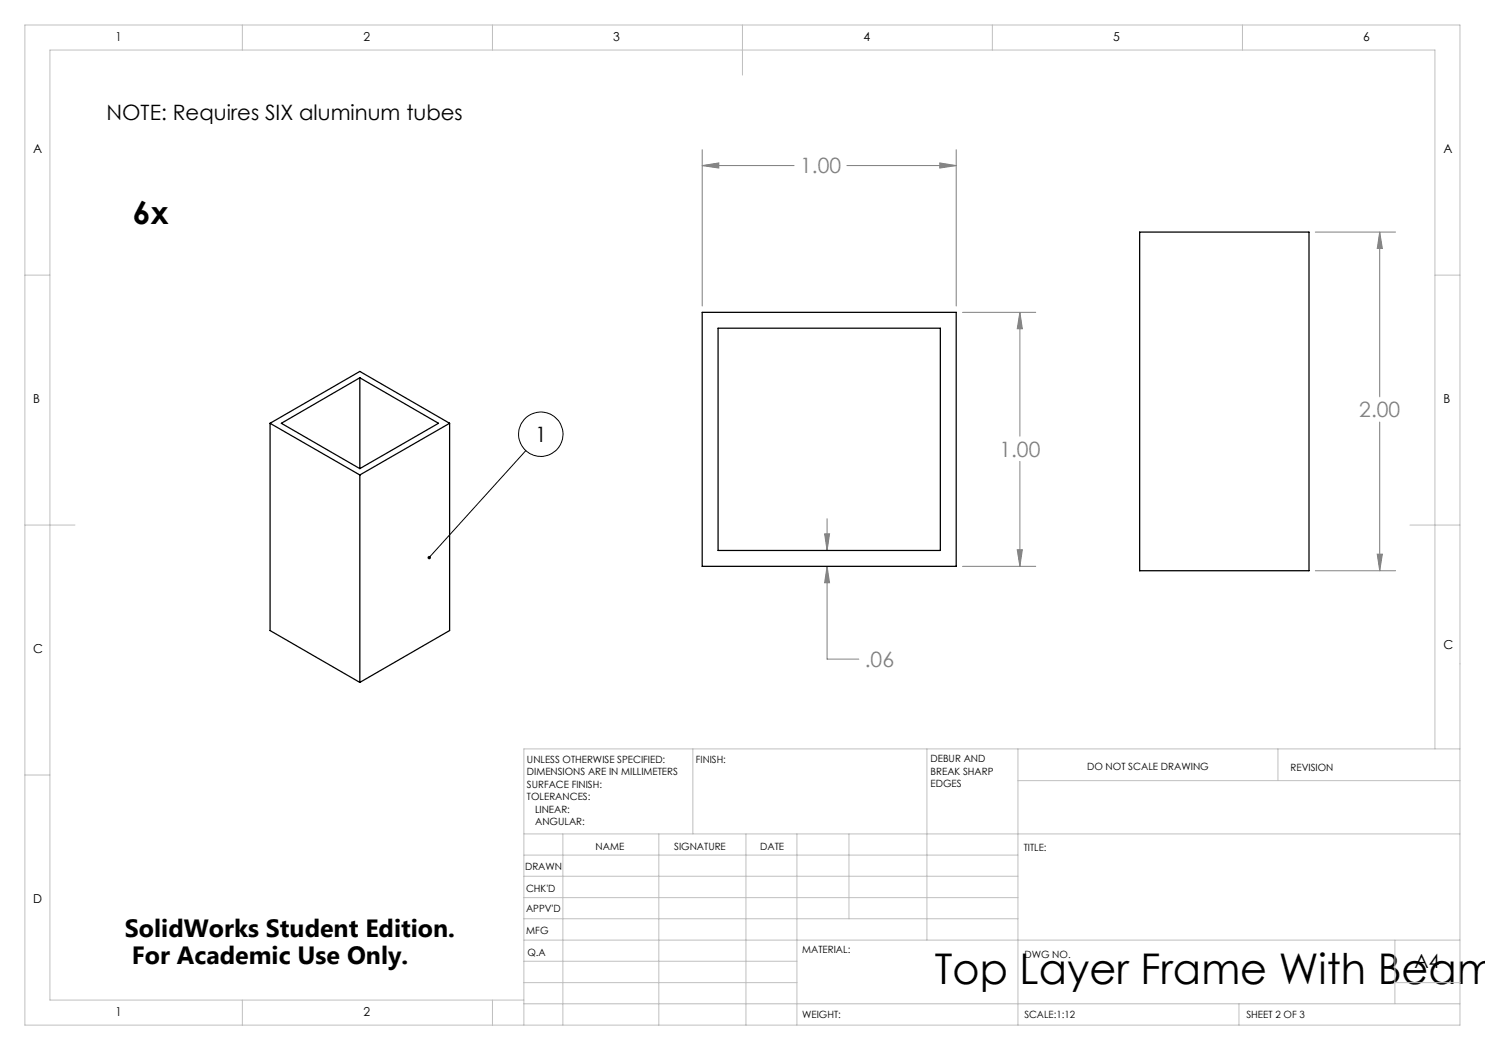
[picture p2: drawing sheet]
<svg xmlns="http://www.w3.org/2000/svg" width="297mm" height="210mm" viewBox="0 0 297 210" stroke-linecap="round" stroke-linejoin="round" font-family="sans-serif">
<g fill="none" stroke="#000" stroke-width=".2">
<path d="M105.2 90.1l-19.4 21.4"/>
<circle cx="108.2" cy="86.8" r="4.4"/>
</g>
<g fill="none" stroke="#808080" stroke-width=".2">
<path d="M140.4 33.1l3.4-.5v1zM140.4 29.9v31.3M140.4 33.1h18.4M169.4 33.1h21.8M188 32.6l3.2 .5-3.2 .5zM191.2 29.9v31.3M263.1 46.4h16M275.9 46.4l.6 3.3h-1.1zM275.9 46.4v33M192.5 62.5h14.7M204 62.5l.5 3.2h-1.1zM204 62.5v24.7"/>
<path d="M204 92.3v21M275.9 84.4v29.8M164.9 106.8h1l-.5 3.3zM165.4 113.3l.5 3.2h-1zM165.4 113.3v18.5h6.4M165.4 103.7v6.4M192.5 113.3h14.7M203.4 110h1.1l-.5 3.3zM263.1 114.2h16M275.4 110.8h1.1l-.6 3.4z"/>
</g>
<g fill="none" stroke="#c0c0c0" stroke-width=".2">
<path d="M5 5h287v200h-287zM48.5 5v5M98.5 5v5M148.5 5v10M198.5 5v5M248.5 5v5M5 55h5M287 55h5M5 105h10M282 105h10M5 155h5M138.6 149.8v17"/>
<path d="M185.4 149.8v38.2M203.6 149.8v55.2M203.6 156.1h88.4M255.6 149.8v6.3M287 149.8v-139.8h-277v190h94.8M292 149.8h-187.2v55.2M104.8 166.8h187.2M104.8 179.5h98.8M104.8 175.3h98.8M104.8 171h98.8M112.6 166.8v38.2M131.8 166.8v38.2"/>
<path d="M149.2 166.8v38.2M159.4 166.8v38.2M169.8 166.8v17M104.8 183.8h98.8M104.8 196.5h54.6M104.8 192.3h54.6M104.8 188h187.2M279 196.5h13M279 188v12.8M48.5 200v5M98.5 200v5M104.8 200.8h187.2"/>
<path d="M247.8 200.8v4.2"/>
</g>
<path d="M85.6 111.3a.34 .34 0 0 1 .5-.1 .34 .34 0 0 1 0 .5 .34 .34 0 0 1-.5 .1l.2-.3-.3 .2z" fill="#000"/>
<path d="M188 32.6l3.2 .5-3.2 .5zM140.4 33.1l3.4-.5v1zM203.4 110h1.1l-.5 3.3zM204 62.5l.5 3.2h-1.1zM164.9 106.8h1l-.5 3.3zM165.4 113.3l.5 3.2h-1zM275.9 46.4l.6 3.3h-1.1zM275.4 110.8h1.1l-.6 3.4z" fill="#808080"/>
<path d="M227.9 46.4h33.9v67.8h-33.9zM72 75.6l-15.7 9.1 15.7 9M72 75.6l15.7 9.1-15.7 9M72 75.6v18.1M140.4 62.5h50.8v50.8h-50.8zM143.6 65.6h44.5v44.5h-44.5zM54 84.7l18-10.4 17.9 10.4M54 84.7l18 10.3M54 84.7v41.4l18 10.4M72 95v41.5M89.9 84.7l-17.9 10.3M89.9 84.7v41.4l-17.9 10.4" fill="none" stroke="#000" stroke-width=".25"/>
<text font-size="8.5" x="187" y="196.7">Top Layer Frame With Beam</text>
<text font-size="6.3" x="26.6" y="44.8">6x</text>
<g font-size="5">
<text x="25" y="187.4">SolidWorks Student Edition.</text>
<text x="26.4" y="192.9">For Academic Use Only.</text>
</g>
<g font-size="4.2">
<text x="21.3" y="24.1">NOTE: Requires SIX aluminum tubes</text>
<text x="107" y="88.3">1</text>
</g>
<g font-size="4.2" fill="#808080">
<text x="160" y="34.7">1.00</text>
<text x="271.9" y="83.5">2.00</text>
<text x="199.9" y="91.3">1.00</text>
<text x="173" y="133.4">.06</text>
</g>
<text font-size="3.9" x="282.9" y="193.6">A4</text>
<g font-size="2.5">
<text x="23.1" y="8.2">1</text>
<text x="72.7" y="8.2">2</text>
<text x="122.7" y="8.2">3</text>
<text x="172.7" y="8.2">4</text>
<text x="222.7" y="8.2">5</text>
<text x="272.7" y="8.2">6</text>
<text x="6.7" y="30.7">A</text>
<text x="288.7" y="30.7">A</text>
<text x="6.7" y="80.7">B</text>
<text x="288.7" y="80.7">B</text>
<text x="6.7" y="130.7">C</text>
<text x="288.7" y="129.7">C</text>
<text x="6.7" y="180.7">D</text>
<text x="23.1" y="203.2">1</text>
<text x="72.7" y="203.2">2</text>
</g>
<g font-size="2">
<text x="105.4" y="152.6">UNLESS OTHERWISE SPECIFIED:</text>
<text x="105.4" y="155.1">DIMENSIONS ARE IN MILLIMETERS</text>
<text x="139.2" y="152.6">FINISH:</text>
<text x="186.1" y="152.5">DEBUR AND</text>
<text x="186.1" y="155">BREAK SHARP</text>
<text x="217.4" y="154">DO NOT SCALE DRAWING</text>
<text x="258.1" y="154.2">REVISION</text>
<text x="105.4" y="157.6">SURFACE FINISH:</text>
<text x="105.4" y="160.1">TOLERANCES:</text>
<text x="186.1" y="157.5">EDGES</text>
<text x="107" y="162.6">LINEAR:</text>
<text x="107" y="165.1">ANGULAR:</text>
<text x="119.1" y="170">NAME</text>
<text x="134.8" y="169.9">SIGNATURE</text>
<text x="152" y="169.9">DATE</text>
<text x="204.8" y="170.2">TITLE:</text>
<text x="105" y="174.1">DRAWN</text>
<text x="105.2" y="178.3">CHK'D</text>
<text x="105.2" y="182.4">APPV'D</text>
<text x="105.3" y="186.8">MFG</text>
<text x="105.5" y="191.1">Q.A</text>
<text x="160.5" y="190.5">MATERIAL:</text>
<text x="204.9" y="191.6">DWG NO.</text>
<text x="160.4" y="203.5">WEIGHT:</text>
<text x="204.9" y="203.6">SCALE:1:12</text>
<text x="249.3" y="203.6">SHEET 2 OF 3</text>
</g>
</svg>
